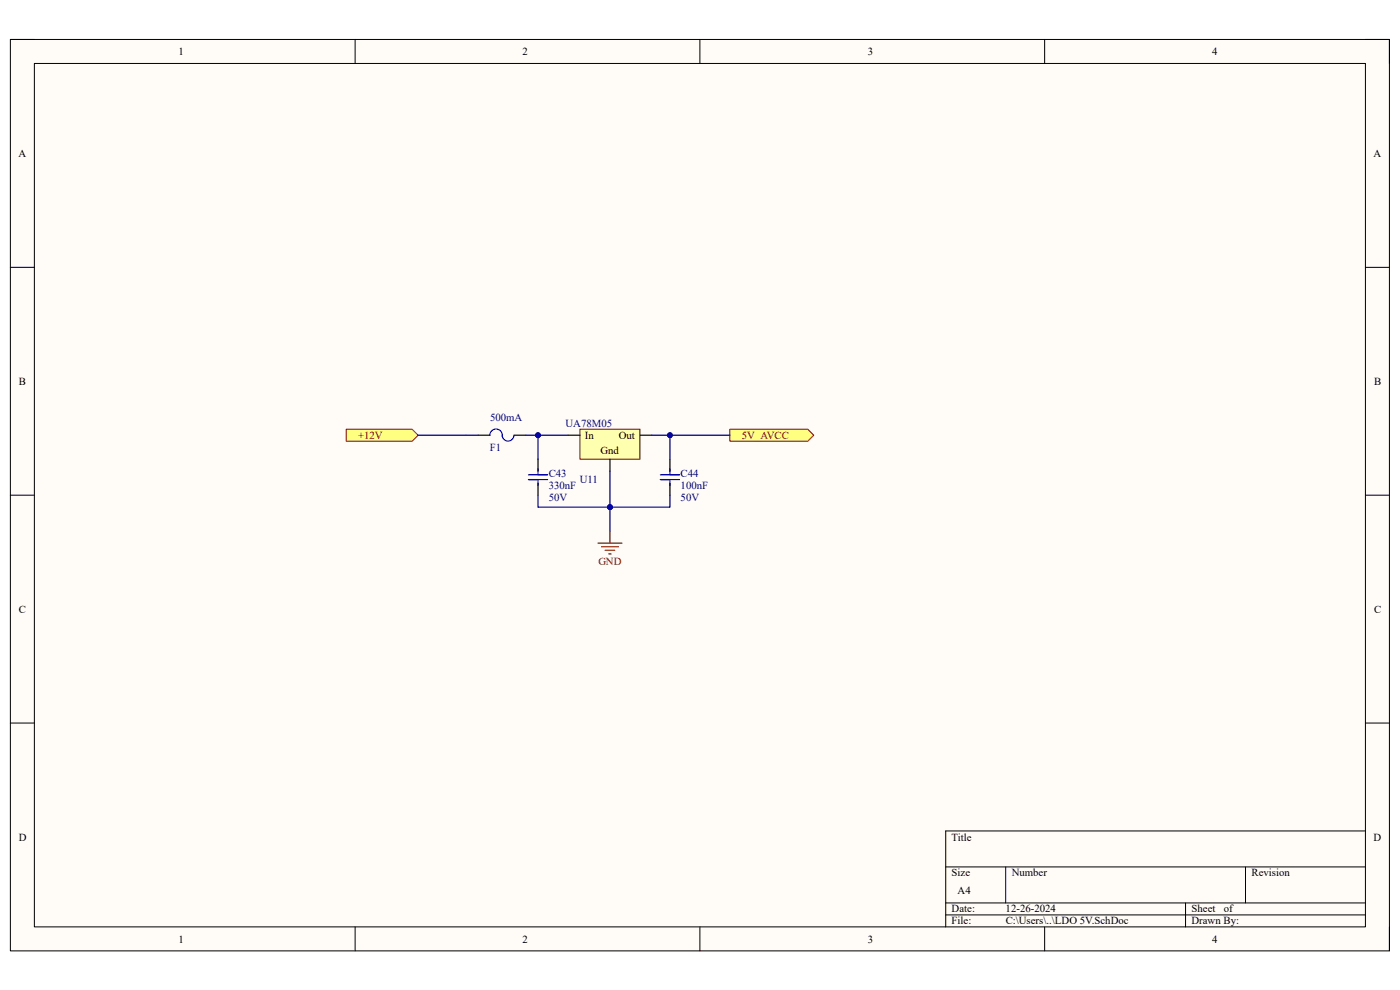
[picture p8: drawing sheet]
<svg xmlns="http://www.w3.org/2000/svg" width="297mm" height="210mm" viewBox="0 0 297 210" stroke-linecap="round" stroke-linejoin="round" font-family="sans-serif">
<path d="M2.2 8.4h292.6v193.3h-292.6z" fill-rule="evenodd" fill="#fffcf8"/>
<path d="M2.2 8.4h292.6v193.3h-292.6z" fill="none" stroke="#000" stroke-width=".21"/>
<path d="M7.3 13.5h282.4v183.1h-282.4z" fill-rule="evenodd" fill="#fffcf8"/>
<g fill="none" stroke="#000" stroke-width=".21">
<path d="M2.2 8.4h5.1M7.3 13.5h282.4v183.1h-282.4zM75.3 8.4v5.1M148.5 8.4v5.1M221.6 8.4v5.1M289.7 8.4h5.1v5.1M2.2 56.7h5.1M289.7 56.7h5.1M2.2 105h5.1M289.7 105.1h5.1M2.2 153.4h5.1M289.7 153.4h5.1"/>
<path d="M289.7 176.3h-89.1v20.3M75.3 196.6v5.1M148.5 196.6v5.1M200.6 183.9h89.1M200.6 191.5h89.1M200.6 194.1h89.1M213.4 183.9v7.6M221.6 196.6v5.1M251.5 191.5v5.1M264.2 183.9v7.6M294.8 196.6v5.1"/>
</g>
<path d="M123 91.1h12.8v6.3h-12.8z" fill-rule="evenodd" fill="#ffffb0"/>
<path d="M123 91.1h12.8v6.3h-12.8z" fill="none" stroke="#800000" stroke-width=".21"/>
<path d="M114.1 97.4v2.6M120.5 92.3h2.5M129.4 97.4v2.6M135.8 92.3h2.5M142.1 97.4v2.6M114.1 102.5v2.5M142.1 102.5v2.5" fill="none" stroke="#000" stroke-width=".25"/>
<path d="M114.1 99.4v1.3M142.1 99.4v1.3M112.1 101.7h4.1M112.1 100.7h4.1M114.1 101.7v1.3M140.1 101.7h4.1M140.1 100.7h4.1M142.1 101.7v1.3" fill="none" stroke="#00f" stroke-width=".25"/>
<path d="M126.9 115.2h5M127.6 116h3.6M128.4 116.7h2M129.1 117.5h.6M129.4 112.7v2.5" fill="none" stroke="#800000" stroke-width=".25"/>
<path d="M73.4 91.1h14l1.3 1.2-1.3 1.3h-14z" fill-rule="evenodd" fill="#ffff80"/>
<path d="M73.4 91.1h14l1.3 1.2-1.3 1.3h-14z" fill="none" stroke="#800000" stroke-width=".21"/>
<path d="M154.8 91.1h16.6l1.3 1.2-1.3 1.3h-16.6z" fill-rule="evenodd" fill="#ffff80"/>
<path d="M154.8 91.1h16.6l1.3 1.2-1.3 1.3h-16.6z" fill="none" stroke="#800000" stroke-width=".21"/>
<path d="M129.4 100v12.7" fill="none" stroke="#000080" stroke-width=".25"/>
<circle cx="129.4" cy="107.6" r=".51" fill="#000080"/>
<circle cx="129.4" cy="107.6" r=".51" fill="none" stroke="#000080" stroke-width=".21"/>
<path d="M138.3 92.3h3.8v5.1" fill="none" stroke="#000080" stroke-width=".25"/>
<circle cx="142.1" cy="92.3" r=".51" fill="#000080"/>
<circle cx="142.1" cy="92.3" r=".51" fill="none" stroke="#000080" stroke-width=".21"/>
<path d="M120.5 92.3h-6.4v5.1" fill="none" stroke="#000080" stroke-width=".25"/>
<circle cx="114.1" cy="92.3" r=".51" fill="#000080"/>
<circle cx="114.1" cy="92.3" r=".51" fill="none" stroke="#000080" stroke-width=".21"/>
<path d="M114.1 105v2.6h15.3" fill="none" stroke="#000080" stroke-width=".25"/>
<circle cx="129.4" cy="107.6" r=".51" fill="#000080"/>
<circle cx="129.4" cy="107.6" r=".51" fill="none" stroke="#000080" stroke-width=".21"/>
<path d="M142.1 105v2.6h-12.7" fill="none" stroke="#000080" stroke-width=".25"/>
<circle cx="129.4" cy="107.6" r=".51" fill="#000080"/>
<circle cx="129.4" cy="107.6" r=".51" fill="none" stroke="#000080" stroke-width=".21"/>
<path d="M142.1 92.3h12.7" fill="none" stroke="#000080" stroke-width=".25"/>
<circle cx="142.1" cy="92.3" r=".51" fill="#000080"/>
<circle cx="142.1" cy="92.3" r=".51" fill="none" stroke="#000080" stroke-width=".21"/>
<path d="M103.9 92.3a1.32 1.32 0 0 1 1.3-1.3 1.32 1.32 0 0 1 1.4 1.3M106.5 92.3a1.25 1.25 0 0 0 1.2 1.3 1.25 1.25 0 0 0 1.3-1.2" fill="none" stroke="#00f" stroke-width=".25"/>
<path d="M101.4 92.3h2.6M109.1 92.3h2.5" fill="none" stroke="#000" stroke-width=".25"/>
<path d="M88.7 92.3h12.7M111.6 92.3h2.5" fill="none" stroke="#000080" stroke-width=".25"/>
<circle cx="114.1" cy="92.3" r=".51" fill="#000080"/>
<circle cx="114.1" cy="92.3" r=".51" fill="none" stroke="#000080" stroke-width=".21"/>
<g font-size="2.3">
<text x="37.9" y="11.7">1</text>
<text x="110.9" y="11.7">2</text>
<text x="184.1" y="11.7">3</text>
<text x="257.1" y="11.7">4</text>
<text x="3.9" y="33.3">A</text>
<text x="291.4" y="33.3">A</text>
<text x="4" y="81.6">B</text>
<text x="291.5" y="81.6">B</text>
<text x="124.1" y="93.1">In</text>
<text x="131.3" y="93.1">Out</text>
<text x="127.4" y="96.4">Gnd</text>
<text x="4" y="130">C</text>
<text x="291.5" y="130">C</text>
<text x="4" y="178.3">D</text>
<text x="201.9" y="178.3">Title</text>
<text x="291.4" y="178.3">D</text>
<text x="201.9" y="185.9">Size</text>
<text x="214.6" y="185.9">Number</text>
<text x="265.5" y="185.9">Revision</text>
<text x="203.2" y="189.7">A4</text>
<text x="201.9" y="193.5">Date:</text>
<text x="201.9" y="196.1">File:</text>
<text x="213.3" y="193.5">12-26-2024</text>
<text x="213.4" y="196.1">C:\Users\..\LDO 5V.SchDoc</text>
<text x="252.8" y="196.1">Drawn By:</text>
<text x="252.8" y="193.5">Sheet</text>
<text x="259.6" y="193.5">of</text>
<text x="37.9" y="199.9">1</text>
<text x="110.9" y="199.9">2</text>
<text x="184.1" y="199.9">3</text>
<text x="257.1" y="199.9">4</text>
</g>
<g font-size="2.3" fill="#000080">
<text x="104" y="89.3">500mA</text>
<text x="103.9" y="95.6">F1</text>
<text x="120" y="90.6">UA78M05</text>
<text x="116.4" y="101.2">C43</text>
<text x="144.4" y="101.2">C44</text>
<text x="116.4" y="103.8">330nF</text>
<text x="116.4" y="106.3">50V</text>
<text x="123" y="102.5">U11</text>
<text x="144.4" y="103.8">100nF</text>
<text x="144.4" y="106.3">50V</text>
</g>
<g font-size="2.3" fill="#800000">
<text x="76" y="93.1">+12V</text>
<text x="157.4" y="93.1">5V_AVCC</text>
<text x="127" y="119.8">GND</text>
</g>
</svg>
